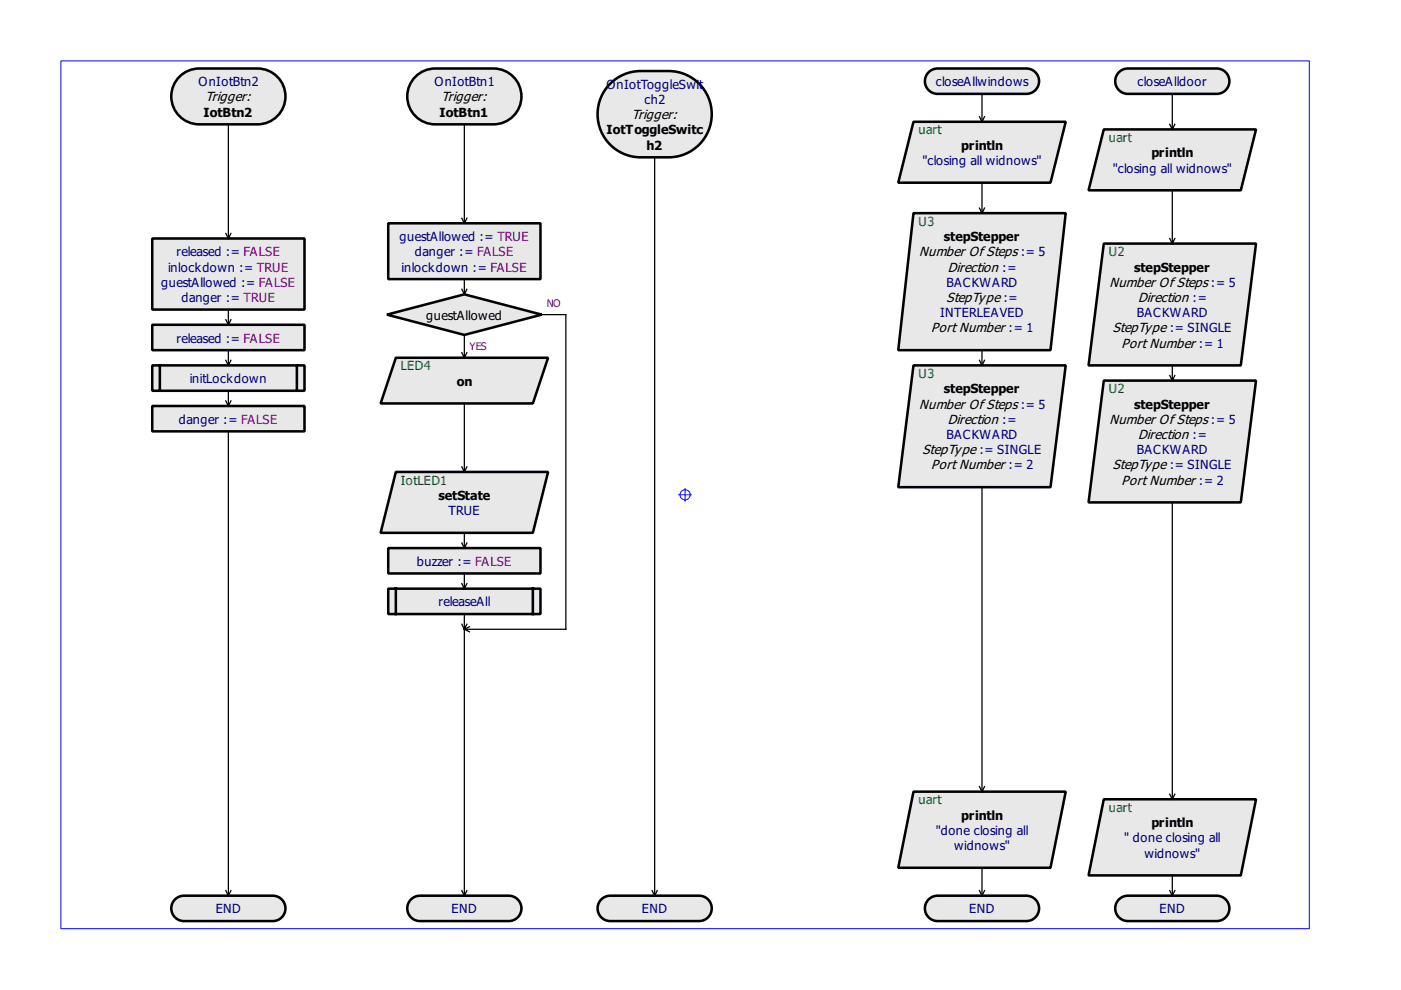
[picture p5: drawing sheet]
<svg xmlns="http://www.w3.org/2000/svg" width="297mm" height="210mm" viewBox="0 0 297 210" stroke-linecap="round" stroke-linejoin="round" font-family="sans-serif">
<path d="M12.9 12.9h264.7v184h-264.7z" fill-rule="evenodd" fill="#fff" stroke="#00f" stroke-width=".21"/>
<g fill="none" stroke="#00f" stroke-width=".21">
<path d="M143.9 104.9h2.7M145.3 103.6v2.7"/>
<circle cx="145.3" cy="104.9" r="1.08"/>
</g>
<g fill="#e8e8e8" stroke="#000" stroke-width=".54">
<path d="M38 16.3a5.9 5.9 0 0 1 4.2-1.8h12.4a5.9 5.9 0 0 1 5.9 5.9 5.9 5.9 0 0 1-5.9 6h-12.4a5.9 5.9 0 0 1-5.4-3.7 5.9 5.9 0 0 1 1.2-6.4z" fill-rule="evenodd"/>
<path d="M36.9 190.9a2.68 2.68 0 0 1 2.1-1h18.8a2.69 2.69 0 0 1 2.7 2.7 2.69 2.69 0 0 1-2.7 2.7h-18.8a2.69 2.69 0 0 1-2.4-1.5 2.69 2.69 0 0 1 .3-2.9z" fill-rule="evenodd"/>
<path d="M88.1 16.3a5.9 5.9 0 0 1 4.2-1.8h12.3a5.9 5.9 0 0 1 6 5.9 5.9 5.9 0 0 1-6 6h-12.3a5.9 5.9 0 0 1-5.5-3.7 5.9 5.9 0 0 1 1.3-6.4z" fill-rule="evenodd"/>
<path d="M86.9 190.9a2.68 2.68 0 0 1 2.1-1h18.9a2.69 2.69 0 0 1 2.7 2.7 2.69 2.69 0 0 1-2.7 2.7h-18.9a2.69 2.69 0 0 1-2.4-1.5 2.69 2.69 0 0 1 .3-2.9z" fill-rule="evenodd"/>
<path d="M129.4 17.7a9.1 9.1 0 0 1 6.4-2.6h6a9.1 9.1 0 0 1 9.1 9.1 9.1 9.1 0 0 1-9.1 9.2h-6a9.1 9.1 0 0 1-8.4-5.7 9.1 9.1 0 0 1 2-10z" fill-rule="evenodd"/>
<path d="M127.3 190.9a2.68 2.68 0 0 1 2.1-1h18.8a2.69 2.69 0 0 1 2.7 2.7 2.69 2.69 0 0 1-2.7 2.7h-18.8a2.69 2.69 0 0 1-2.4-1.5 2.69 2.69 0 0 1 .3-2.9z" fill-rule="evenodd"/>
<path d="M82 66.7l16.5-4.3 16.4 4.3-16.4 4.3z" fill-rule="evenodd"/>
<path d="M82.3 47.3h32.3v11.9h-32.3z" fill-rule="evenodd"/>
<path d="M237 15.5a2.68 2.68 0 0 1 2.1-1h18.9a2.69 2.69 0 0 1 2.7 2.7 2.69 2.69 0 0 1-2.7 2.7h-18.9a2.69 2.69 0 0 1-2.4-1.5 2.69 2.69 0 0 1 .3-2.9z" fill-rule="evenodd"/>
<path d="M237 190.9a2.68 2.68 0 0 1 2.1-1h18.9a2.69 2.69 0 0 1 2.7 2.7 2.69 2.69 0 0 1-2.7 2.7h-18.9a2.69 2.69 0 0 1-2.4-1.5 2.69 2.69 0 0 1 .3-2.9z" fill-rule="evenodd"/>
<path d="M196.7 15.5a2.68 2.68 0 0 1 2.1-1h18.8a2.69 2.69 0 0 1 2.7 2.7 2.69 2.69 0 0 1-2.7 2.7h-18.8a2.69 2.69 0 0 1-2.4-1.5 2.69 2.69 0 0 1 .3-2.9z" fill-rule="evenodd"/>
<path d="M196.7 190.9a2.68 2.68 0 0 1 2.1-1h18.8a2.69 2.69 0 0 1 2.7 2.7 2.69 2.69 0 0 1-2.7 2.7h-18.8a2.69 2.69 0 0 1-2.4-1.5 2.69 2.69 0 0 1 .3-2.9z" fill-rule="evenodd"/>
<path d="M234 51.6h32.3l-3.2 25.9h-32.3z" fill-rule="evenodd"/>
<path d="M234 80.7h32.3l-3.2 25.8h-32.3z" fill-rule="evenodd"/>
<path d="M193.7 45.2h32.3l-3.3 29h-32.3z" fill-rule="evenodd"/>
<path d="M193.7 77.5h32.3l-3.3 25.8h-32.3z" fill-rule="evenodd"/>
<path d="M82.3 116.2h32.3v5.4h-32.3z" fill-rule="evenodd"/>
<path d="M83.9 75.9h32.3l-3.2 9.6h-32.3z" fill-rule="evenodd"/>
<path d="M32.3 50.6h32.3v15h-32.3z" fill-rule="evenodd"/>
<path d="M82.3 124.8h32.3v5.4h-32.3zM83.9 124.8v5.4zM113 124.8v5.4z" fill-rule="evenodd"/>
<path d="M83.9 100.1h32.3l-3.2 12.9h-32.3z" fill-rule="evenodd"/>
<path d="M32.3 68.9h32.3v5.3h-32.3z" fill-rule="evenodd"/>
<path d="M32.3 77.5h32.3v5.3h-32.3zM33.9 77.5v5.3zM62.9 77.5v5.3z" fill-rule="evenodd"/>
<path d="M32.3 86.1h32.3v5.4h-32.3z" fill-rule="evenodd"/>
<path d="M193.7 25.8h32.3l-3.3 12.9h-32.3z" fill-rule="evenodd"/>
<path d="M234 27.4h32.3l-3.2 12.9h-32.3z" fill-rule="evenodd"/>
<path d="M193.7 167.9h32.3l-3.3 16.1h-32.3z" fill-rule="evenodd"/>
<path d="M234 169.5h32.3l-3.2 16.1h-32.3z" fill-rule="evenodd"/>
</g>
<g fill="none" stroke="#000" stroke-width=".27">
<path d="M208.2 19.9v5.9M248.5 19.9v7.5M48.4 26.4v24.2M98.5 26.4v20.9M138.8 33.4v156.5M207.7 24.7l.5 1.1M208.2 38.7v6.5M208.7 24.7l-.5 1.1M248 26.4l.5 1M249.1 26.4l-.6 1M47.9 49.5l.5 1.1M49 49.5l-.6 1.1"/>
<path d="M97.9 46.3l.6 1M98.5 59.2v3.2M99 46.3l-.5 1M207.7 44.1l.5 1.1M208.7 44.1l-.5 1.1M248 50.6l.5 1M248.5 40.3v11.3M249.1 50.6l-.6 1M47.9 67.8l.5 1.1M47.9 76.4l.5 1.1M48.4 65.6v3.3M48.4 74.2v3.3"/>
<path d="M49 67.8l-.6 1.1M49 76.4l-.6 1.1M97.9 74.8l.6 1.1M97.9 61.3l.6 1.1M98.5 71v4.9M99 74.8l-.5 1.1M99 61.3l-.5 1.1M114.9 66.7h5.1v66.7h-21.5M207.7 76.4l.5 1.1M208.2 74.2v3.3M208.7 76.4l-.5 1.1M248 79.6l.5 1.1"/>
<path d="M248.5 77.5v3.2M249.1 79.6l-.6 1.1M47.9 85l.5 1.1M48.4 82.8v3.3M48.4 91.5v98.4M49 85l-.6 1.1M97.9 99l.6 1.1M98.5 85.5v14.6M99 99l-.5 1.1M97.9 115.1l.6 1.1M98.5 113v3.2M99 115.1l-.5 1.1"/>
<path d="M208.2 103.3v64.6M248.5 106.5v63M97.9 123.7l.6 1.1M97.9 132.3l.6 1.1M98.5 121.6v3.2M98.5 130.2v59.7M98.5 133.4l1 .6M99 123.7l-.5 1.1M99 132.3l-.5 1.1M99.5 132.9l-1 .5M207.7 166.8l.5 1.1M208.7 166.8l-.5 1.1"/>
<path d="M248 168.4l.5 1.1M249.1 168.4l-.6 1.1M47.9 188.8l.5 1.1M49 188.8l-.6 1.1M97.9 188.8l.6 1.1M99 188.8l-.5 1.1M138.3 188.8l.5 1.1M139.3 188.8l-.5 1.1M207.7 188.8l.5 1.1M208.2 184v5.9M208.7 188.8l-.5 1.1M248 188.8l.5 1.1"/>
<path d="M248.5 185.6v4.3M249.1 188.8l-.6 1.1"/>
</g>
<g font-size="3.4">
<text x="43.6" y="21.5">Trigger:</text>
<text x="93.6" y="21.5">Trigger:</text>
<text x="134" y="25.3">Trigger:</text>
<text x="194.9" y="54.3">Number Of Steps := 5</text>
<text x="200.9" y="57.6">Direction :=</text>
<text x="200.7" y="64">StepType :=</text>
<text x="235.2" y="60.8">Number Of Steps := 5</text>
<text x="241.3" y="64">Direction :=</text>
<text x="197.4" y="70.5">Port Number := 1</text>
<text x="235.9" y="70.5">StepType := SINGLE</text>
<text x="237.8" y="73.7">Port Number := 1</text>
<text x="194.9" y="86.6">Number Of Steps := 5</text>
<text x="200.9" y="89.8">Direction :=</text>
<text x="235.2" y="89.8">Number Of Steps := 5</text>
<text x="241.3" y="93.1">Direction :=</text>
<text x="195.6" y="96.3">StepType := SINGLE</text>
<text x="197.4" y="99.5">Port Number := 2</text>
<text x="235.9" y="99.5">StepType := SINGLE</text>
<text x="237.8" y="102.8">Port Number := 2</text>
</g>
<g font-size="3.2" fill="#000080">
<text x="42.1" y="18.3">OnIotBtn2</text>
<text x="92.1" y="18.3">OnIotBtn1</text>
<text x="128.6" y="18.8">OnIotToggleSwit</text>
<text x="136.6" y="22.1">ch2</text>
<text x="198.4" y="18.3">closeAllwindows</text>
<text x="241.2" y="18.3">closeAlldoor</text>
<text x="195.6" y="35">&quot;closing all widnows&quot;</text>
<text x="235.9" y="36.6">&quot;closing all widnows&quot;</text>
<text x="84.7" y="51.1">guestAllowed := TRUE</text>
<text x="35.6" y="57.6">inlockdown := TRUE</text>
<text x="37.4" y="54.3">released := FALSE</text>
<text x="85.1" y="57.6">inlockdown := FALSE</text>
<text x="88" y="54.3">danger := FALSE</text>
<text x="34.2" y="60.8">guestAllowed := FALSE</text>
<text x="38.5" y="64">danger := TRUE</text>
<text x="200.7" y="60.8">BACKWARD</text>
<text x="199.3" y="67.2">INTERLEAVED</text>
<text x="241" y="67.2">BACKWARD</text>
<text x="37.4" y="72.6">released := FALSE</text>
<text x="40.2" y="81.2">initLockdown</text>
<text x="37.9" y="89.8">danger := FALSE</text>
<text x="200.7" y="93.1">BACKWARD</text>
<text x="241" y="96.3">BACKWARD</text>
<text x="95.1" y="109.2">TRUE</text>
<text x="88.4" y="120">buzzer := FALSE</text>
<text x="92.9" y="128.6">releaseAll</text>
<text x="198.4" y="177">&quot;done closing all</text>
<text x="238.3" y="178.6">&quot; done closing all</text>
<text x="202.3" y="180.2">widnows&quot;</text>
<text x="242.6" y="181.8">widnows&quot;</text>
<text x="45.7" y="193.7">END</text>
<text x="95.8" y="193.7">END</text>
<text x="136.1" y="193.7">END</text>
<text x="205.5" y="193.7">END</text>
<text x="245.9" y="193.7">END</text>
</g>
<g font-size="3.2">
<text x="43.2" y="24.7">IotBtn2</text>
<text x="93.2" y="24.7">IotBtn1</text>
<text x="128.6" y="28.5">IotToggleSwitc</text>
<text x="137.1" y="31.7">h2</text>
<text x="203.8" y="31.7">println</text>
<text x="244.1" y="33.4">println</text>
<text x="200.1" y="51.1">stepStepper</text>
<text x="240.5" y="57.6">stepStepper</text>
<text x="90.4" y="67.8">guestAllowed</text>
<text x="96.8" y="81.8">on</text>
<text x="200.1" y="83.4">stepStepper</text>
<text x="240.5" y="86.6">stepStepper</text>
<text x="92.9" y="106">setState</text>
<text x="203.8" y="173.8">println</text>
<text x="244.1" y="175.4">println</text>
</g>
<g font-size="3.2" fill="#008000">
<text x="194.8" y="28.5">uart</text>
<text x="235.1" y="30.1">uart</text>
<text x="194.8" y="47.9">U3</text>
<text x="235.1" y="54.3">U2</text>
<text x="85" y="78.5">LED4</text>
<text x="194.8" y="80.2">U3</text>
<text x="235.1" y="83.4">U2</text>
<text x="85" y="102.8">IotLED1</text>
<text x="194.8" y="170.5">uart</text>
<text x="235.1" y="172.2">uart</text>
</g>
<g font-size="2.7" fill="#800080">
<text x="115.9" y="65.1">NO</text>
<text x="99.5" y="74.2">YES</text>
</g>
</svg>
